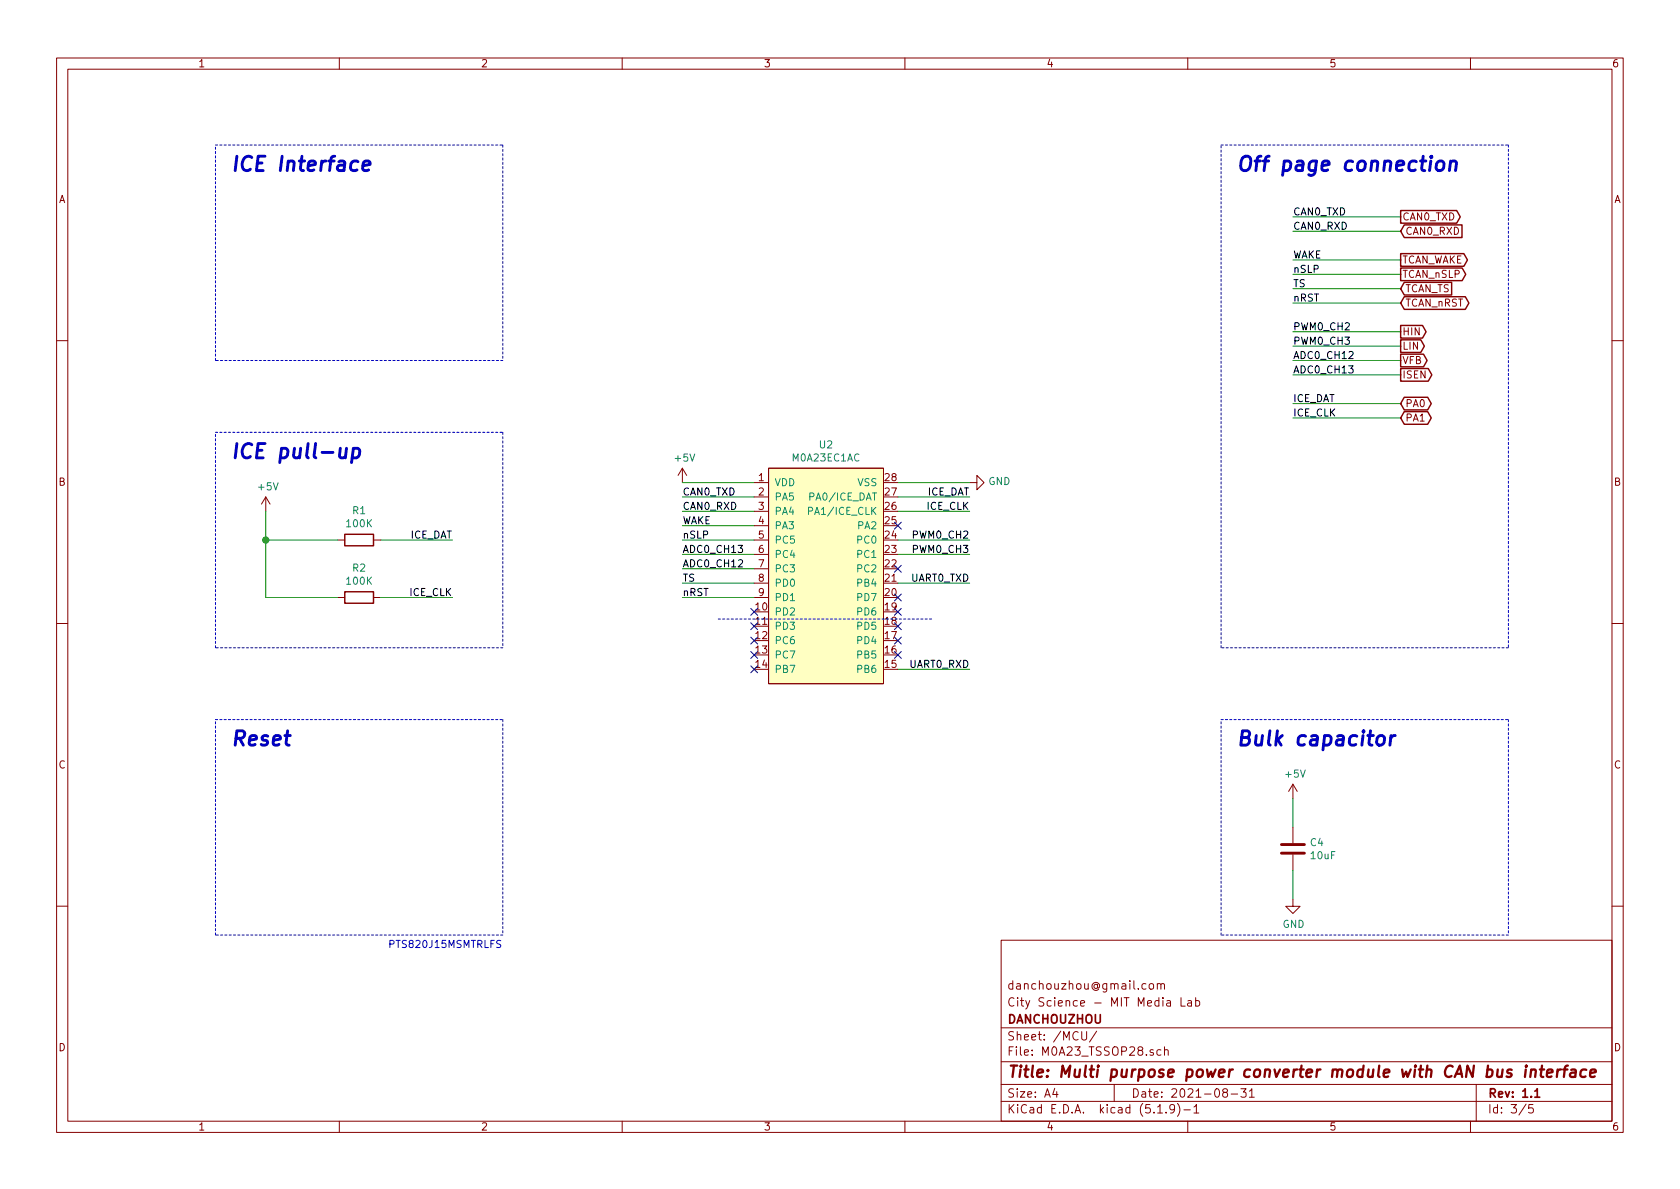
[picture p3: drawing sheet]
EESchema Schematic File Version 4
EELAYER 30 0
EELAYER END
$Descr A4 11693 8268
encoding utf-8
Sheet 3 5
Title "Multi purpose power converter module with CAN bus interface"
Date "2021-08-31"
Rev "1.1"
Comp "DANCHOUZHOU"
Comment1 "City Science - MIT Media Lab"
Comment2 "danchouzhou@gmail.com"
Comment3 ""
Comment4 ""
$EndDescr
Wire Notes Line
	8500 5000 10500 5000
Wire Notes Line
	10500 5000 10500 6500
Wire Notes Line
	10500 6500 8500 6500
Wire Notes Line
	8500 6500 8500 5000
$Comp
L Device:C C4
U 1 1
P 9000 5900
F 0 "C4" H 9115 5946 50  0000 L CNN
F 1 "10uF" H 9115 5855 50  0000 L CNN
F 2 "Capacitor_SMD:C_0805_2012Metric" H 9038 5750 50  0001 C CNN
F 3 "~" H 9000 5900 50  0001 C CNN
F 4 "Yageo" H 9000 5900 50  0001 C CNN "Manufacturer"
F 5 "CC0603KRX7R7BB104" H 9000 5900 50  0001 C CNN "PN"
F 6 "Mouser" H 9000 5900 50  0001 C CNN "Vendor"
	1    9000 5900
	1    0    0    -1  
$EndComp
Wire Wire Line
	9000 6250 9000 6050
Wire Wire Line
	9000 5550 9000 5750
$Comp
L power:+5V #PWR016
U 1 1
P 9000 5550
F 0 "#PWR016" H 9000 5400 50  0001 C CNN
F 1 "+5V" H 9015 5723 50  0000 C CNN
F 2 "" H 9000 5550 50  0001 C CNN
F 3 "" H 9000 5550 50  0001 C CNN
	1    9000 5550
	1    0    0    -1  
$EndComp
$Comp
L power:GND #PWR017
U 1 1
P 9000 6250
F 0 "#PWR017" H 9000 6000 50  0001 C CNN
F 1 "GND" H 9005 6077 50  0000 C CNN
F 2 "" H 9000 6250 50  0001 C CNN
F 3 "" H 9000 6250 50  0001 C CNN
	1    9000 6250
	1    0    0    -1  
$EndComp
Text Notes 8600 5200 0    100  Italic 20
Bulk capacitor
Wire Notes Line
	8500 1000 10500 1000
Wire Notes Line
	10500 1000 10500 4500
Wire Notes Line
	10500 4500 8500 4500
Wire Notes Line
	8500 4500 8500 1000
Text Notes 8600 1200 0    100  Italic 20
Off page connection
$Comp
L M0A21:M0A23EC1AC U2
U 1 1
P 5750 4000
F 0 "U2" H 5750 4915 50  0000 C CNN
F 1 "M0A23EC1AC" H 5750 4824 50  0000 C CNN
F 2 "Package_SO:TSSOP-28_4.4x9.7mm_P0.65mm" H 5750 5550 50  0001 C CNN
F 3 "" H 5750 5550 50  0001 C CNN
F 4 "Nuvoton" H 5750 4000 50  0001 C CNN "Manufacturer"
F 5 "M0A23EC1AC" H 5750 4000 50  0001 C CNN "PN"
F 6 "TECHDesign" H 5750 4000 50  0001 C CNN "Vendor"
	1    5750 4000
	1    0    0    -1  
$EndComp
Wire Wire Line
	6250 3350 6750 3350
$Comp
L power:GND #PWR015
U 1 1
P 6750 3350
F 0 "#PWR015" H 6750 3100 50  0001 C CNN
F 1 "GND" V 6755 3222 50  0000 R CNN
F 2 "" H 6750 3350 50  0001 C CNN
F 3 "" H 6750 3350 50  0001 C CNN
	1    6750 3350
	0    -1   -1   0   
$EndComp
Wire Wire Line
	6250 3450 6750 3450
Wire Wire Line
	6750 3550 6250 3550
Text Label 6750 3450 2    50   ~ 0
ICE_DAT
Wire Wire Line
	4750 3350 5250 3350
$Comp
L power:+5V #PWR014
U 1 1
P 4750 3350
F 0 "#PWR014" H 4750 3200 50  0001 C CNN
F 1 "+5V" H 4765 3523 50  0000 C CNN
F 2 "" H 4750 3350 50  0001 C CNN
F 3 "" H 4750 3350 50  0001 C CNN
	1    4750 3350
	1    0    0    -1  
$EndComp
Wire Notes Line
	1500 1000 3500 1000
Wire Notes Line
	3500 1000 3500 2500
Wire Notes Line
	3500 2500 1500 2500
Wire Notes Line
	1500 2500 1500 1000
Wire Notes Line
	1500 3000 3500 3000
Wire Notes Line
	3500 3000 3500 4500
Wire Notes Line
	3500 4500 1500 4500
Wire Notes Line
	1500 4500 1500 3000
Text Notes 1600 1200 0    100  Italic 20
ICE Interface
Text Notes 1600 3200 0    100  Italic 20
ICE pull-up
$Comp
L Device:R R1
U 1 1
P 2500 3750
F 0 "R1" V 2293 3750 50  0000 C CNN
F 1 "100K" V 2384 3750 50  0000 C CNN
F 2 "Resistor_SMD:R_0603_1608Metric" V 2430 3750 50  0001 C CNN
F 3 "~" H 2500 3750 50  0001 C CNN
F 4 "Mouser" H 2500 3750 50  0001 C CNN "Vendor"
F 5 "Walsin" H 2500 3750 50  0001 C CNN "Manufacturer"
F 6 "MR06X1003FTL" H 2500 3750 50  0001 C CNN "PN"
	1    2500 3750
	0    1    1    0   
$EndComp
$Comp
L Device:R R2
U 1 1
P 2500 4150
F 0 "R2" V 2293 4150 50  0000 C CNN
F 1 "100K" V 2384 4150 50  0000 C CNN
F 2 "Resistor_SMD:R_0603_1608Metric" V 2430 4150 50  0001 C CNN
F 3 "~" H 2500 4150 50  0001 C CNN
F 4 "Mouser" H 2500 4150 50  0001 C CNN "Vendor"
F 5 "Walsin" H 2500 4150 50  0001 C CNN "Manufacturer"
F 6 "MR06X1003FTL" H 2500 4150 50  0001 C CNN "PN"
	1    2500 4150
	0    1    1    0   
$EndComp
Wire Wire Line
	1850 3750 2350 3750
Wire Wire Line
	1850 4150 2350 4150
Wire Wire Line
	3150 3750 2650 3750
Wire Wire Line
	3150 4150 2650 4150
Wire Wire Line
	1850 3550 1850 3750
Wire Wire Line
	1850 3750 1850 4150
Connection ~ 1850 3750
$Comp
L power:+5V #PWR011
U 1 1
P 1850 3550
F 0 "#PWR011" H 1850 3400 50  0001 C CNN
F 1 "+5V" H 1865 3723 50  0000 C CNN
F 2 "" H 1850 3550 50  0001 C CNN
F 3 "" H 1850 3550 50  0001 C CNN
	1    1850 3550
	1    0    0    -1  
$EndComp
Text Label 3150 3750 2    50   ~ 0
ICE_DAT
Text Label 3150 4150 2    50   ~ 0
ICE_CLK
Text Notes 1600 5200 0    100  Italic 20
Reset
Wire Notes Line
	1500 6500 1500 5000
Wire Notes Line
	3500 6500 1500 6500
Wire Notes Line
	3500 5000 3500 6500
Wire Notes Line
	1500 5000 3500 5000
Wire Wire Line
	9000 2300 9750 2300
Wire Wire Line
	9000 2400 9750 2400
Wire Wire Line
	9000 1500 9750 1500
Text Label 9000 1500 0    50   ~ 0
CAN0_TXD
Wire Wire Line
	9000 1600 9750 1600
Text Label 9000 1600 0    50   ~ 0
CAN0_RXD
Wire Wire Line
	6250 4650 6750 4650
Text Label 6750 4650 2    50   ~ 0
UART0_RXD
NoConn ~ 5250 4250
NoConn ~ 5250 4350
NoConn ~ 5250 4450
NoConn ~ 5250 4550
NoConn ~ 5250 4650
NoConn ~ 6250 4150
NoConn ~ 6250 4250
NoConn ~ 6250 4350
NoConn ~ 6250 4450
NoConn ~ 6250 4550
Text Notes 2700 6600 0    50   ~ 0
PTS820J15MSMTRLFS
Wire Notes Line
	5000 4300 6500 4300
Wire Wire Line
	9000 2800 9750 2800
Wire Wire Line
	9000 2900 9750 2900
Text Label 9000 2800 0    50   ~ 0
ICE_DAT
Text Label 6750 3550 2    50   ~ 0
ICE_CLK
Text Label 9000 2900 0    50   ~ 0
ICE_CLK
Text GLabel 9750 1500 2    50   Output ~ 0
CAN0_TXD
Text GLabel 9750 1600 2    50   Input ~ 0
CAN0_RXD
Text GLabel 9750 2300 2    50   Output ~ 0
HIN
Text GLabel 9750 2400 2    50   Output ~ 0
LIN
Text Label 6750 4050 2    50   ~ 0
UART0_TXD
Wire Wire Line
	6250 4050 6750 4050
Wire Wire Line
	6750 3750 6250 3750
Wire Wire Line
	6750 3850 6250 3850
Text Label 6750 3750 2    50   ~ 0
PWM0_CH2
Text Label 6750 3850 2    50   ~ 0
PWM0_CH3
Wire Wire Line
	4750 3450 5250 3450
Wire Wire Line
	4750 3550 5250 3550
Text Label 4750 3450 0    50   ~ 0
CAN0_TXD
Text Label 4750 3550 0    50   ~ 0
CAN0_RXD
Wire Wire Line
	4750 3850 5250 3850
Wire Wire Line
	4750 3950 5250 3950
Text Label 4750 3850 0    50   ~ 0
ADC0_CH13
Text Label 4750 3950 0    50   ~ 0
ADC0_CH12
Text Label 9000 2300 0    50   ~ 0
PWM0_CH2
Text Label 9000 2400 0    50   ~ 0
PWM0_CH3
NoConn ~ 6250 3650
NoConn ~ 6250 3950
Text GLabel 9750 2800 2    50   BiDi ~ 0
PA0
Text GLabel 9750 2900 2    50   BiDi ~ 0
PA1
Wire Wire Line
	9000 1900 9750 1900
Wire Wire Line
	9000 2000 9750 2000
Wire Wire Line
	9000 2100 9750 2100
Text Label 9000 2100 0    50   ~ 0
nRST
Text Label 9000 2000 0    50   ~ 0
TS
Text Label 9000 1900 0    50   ~ 0
nSLP
Wire Wire Line
	9000 1800 9750 1800
Text Label 9000 1800 0    50   ~ 0
WAKE
Text GLabel 9750 1800 2    50   Output ~ 0
TCAN_WAKE
Text GLabel 9750 1900 2    50   Output ~ 0
TCAN_nSLP
Text GLabel 9750 2000 2    50   Input ~ 0
TCAN_TS
Text GLabel 9750 2100 2    50   BiDi ~ 0
TCAN_nRST
Wire Wire Line
	4750 3650 5250 3650
Wire Wire Line
	4750 3750 5250 3750
Wire Wire Line
	4750 4050 5250 4050
Wire Wire Line
	4750 4150 5250 4150
Text Label 4750 3650 0    50   ~ 0
WAKE
Text Label 4750 3750 0    50   ~ 0
nSLP
Text Label 4750 4050 0    50   ~ 0
TS
Text Label 4750 4150 0    50   ~ 0
nRST
Text GLabel 9750 2600 2    50   Output ~ 0
ISEN
Text GLabel 9750 2500 2    50   Output ~ 0
VFB
Wire Wire Line
	9000 2600 9750 2600
Wire Wire Line
	9000 2500 9750 2500
Text Label 9000 2500 0    50   ~ 0
ADC0_CH12
Text Label 9000 2600 0    50   ~ 0
ADC0_CH13
$EndSCHEMATC
